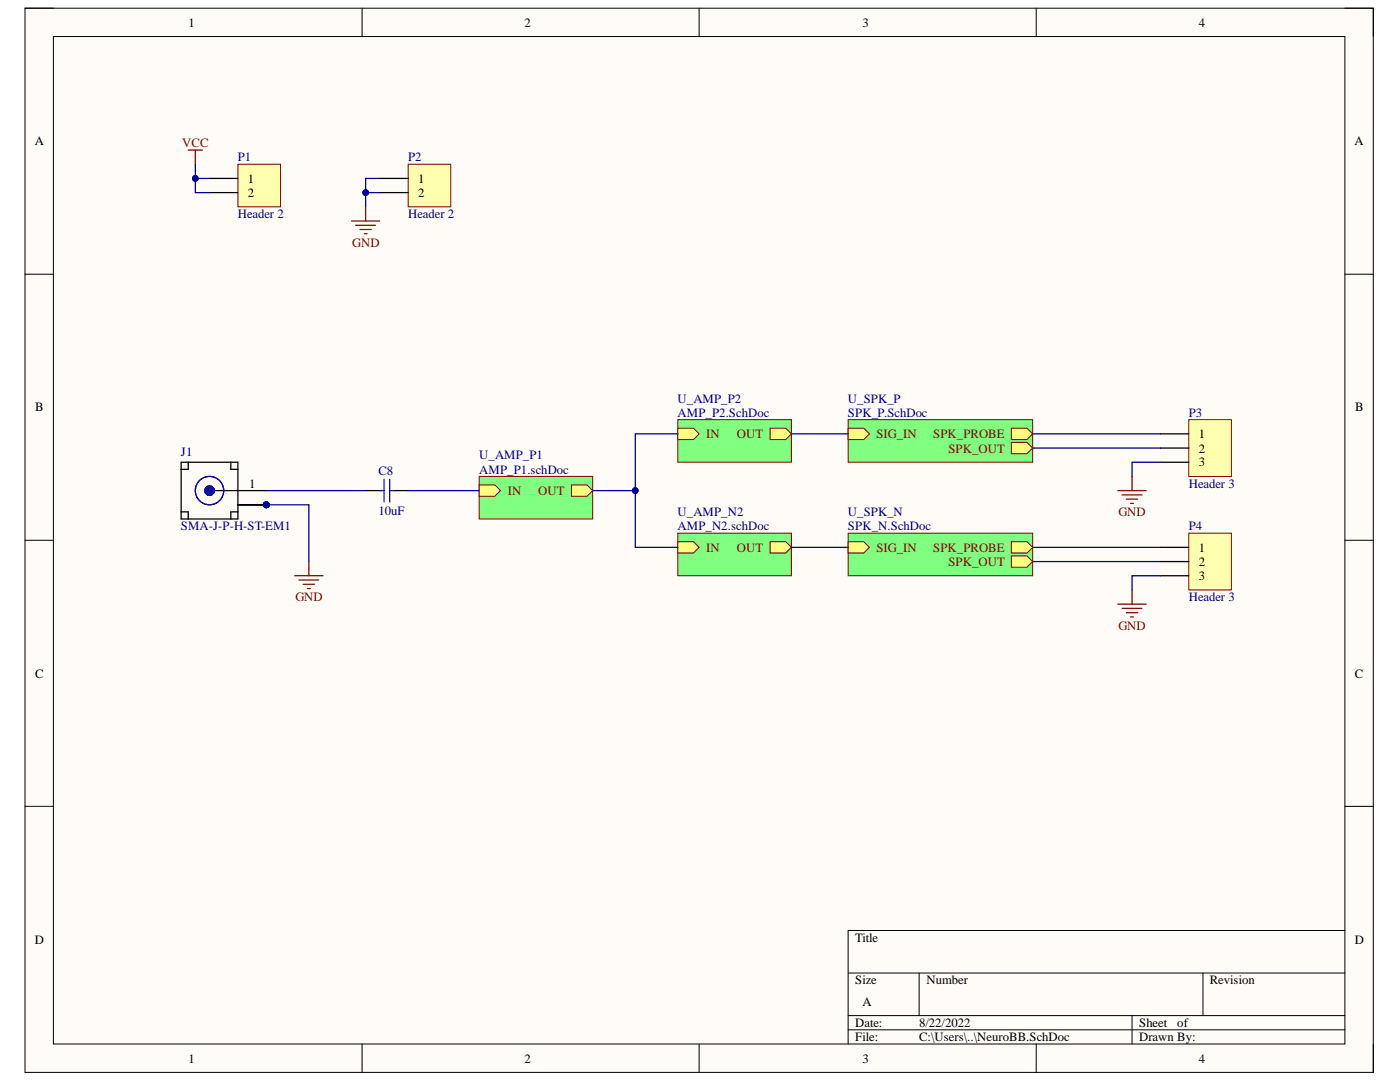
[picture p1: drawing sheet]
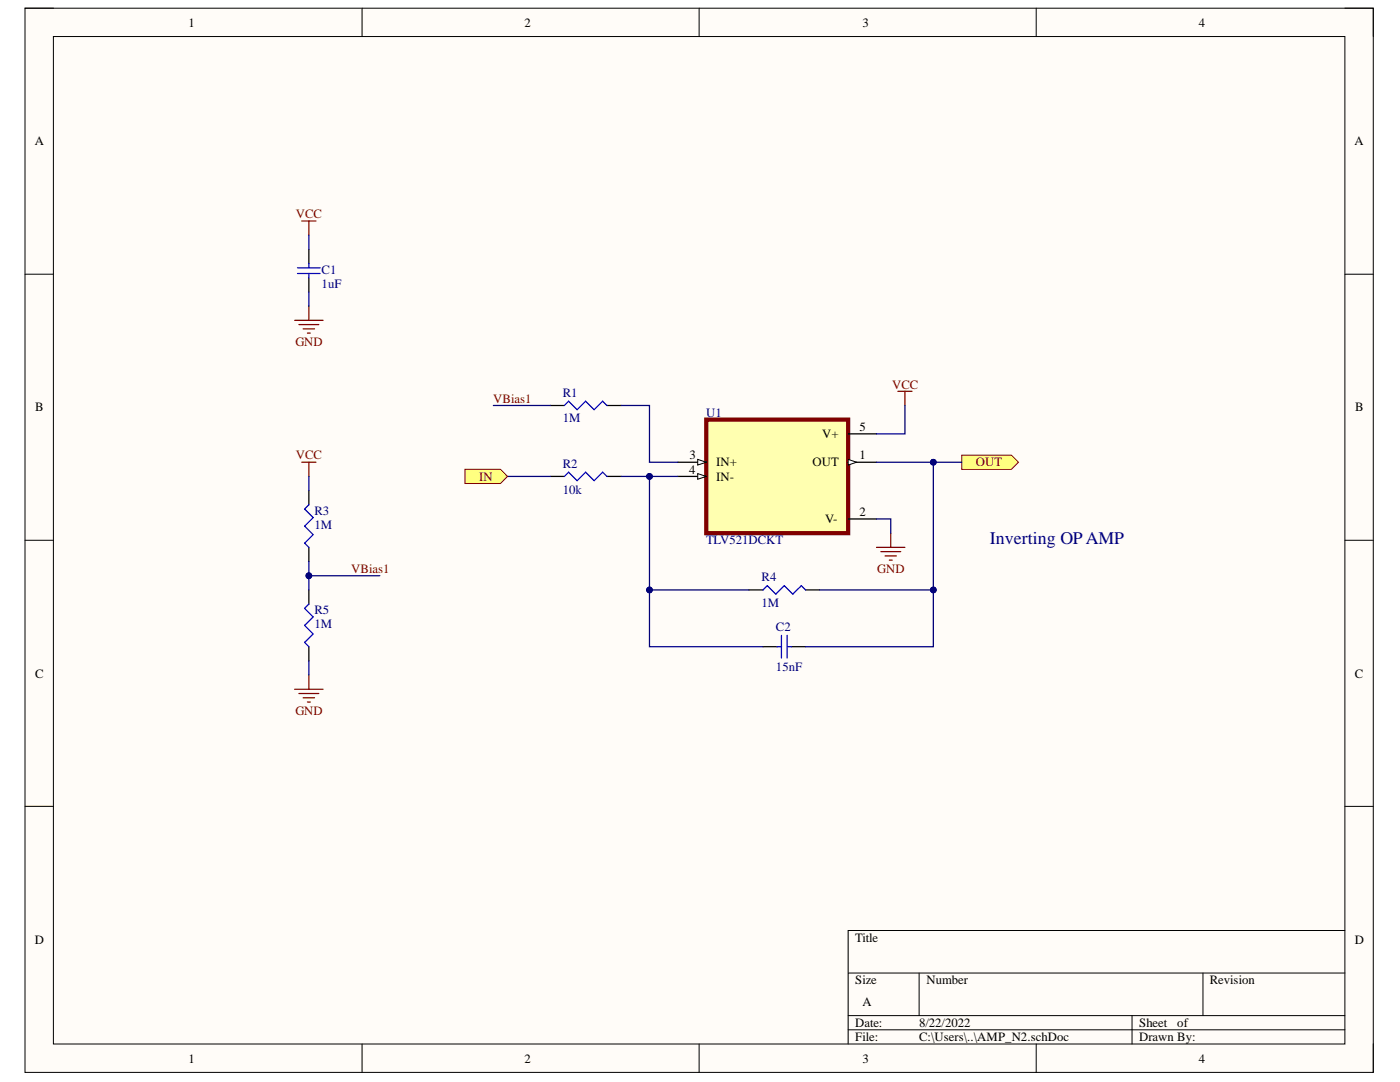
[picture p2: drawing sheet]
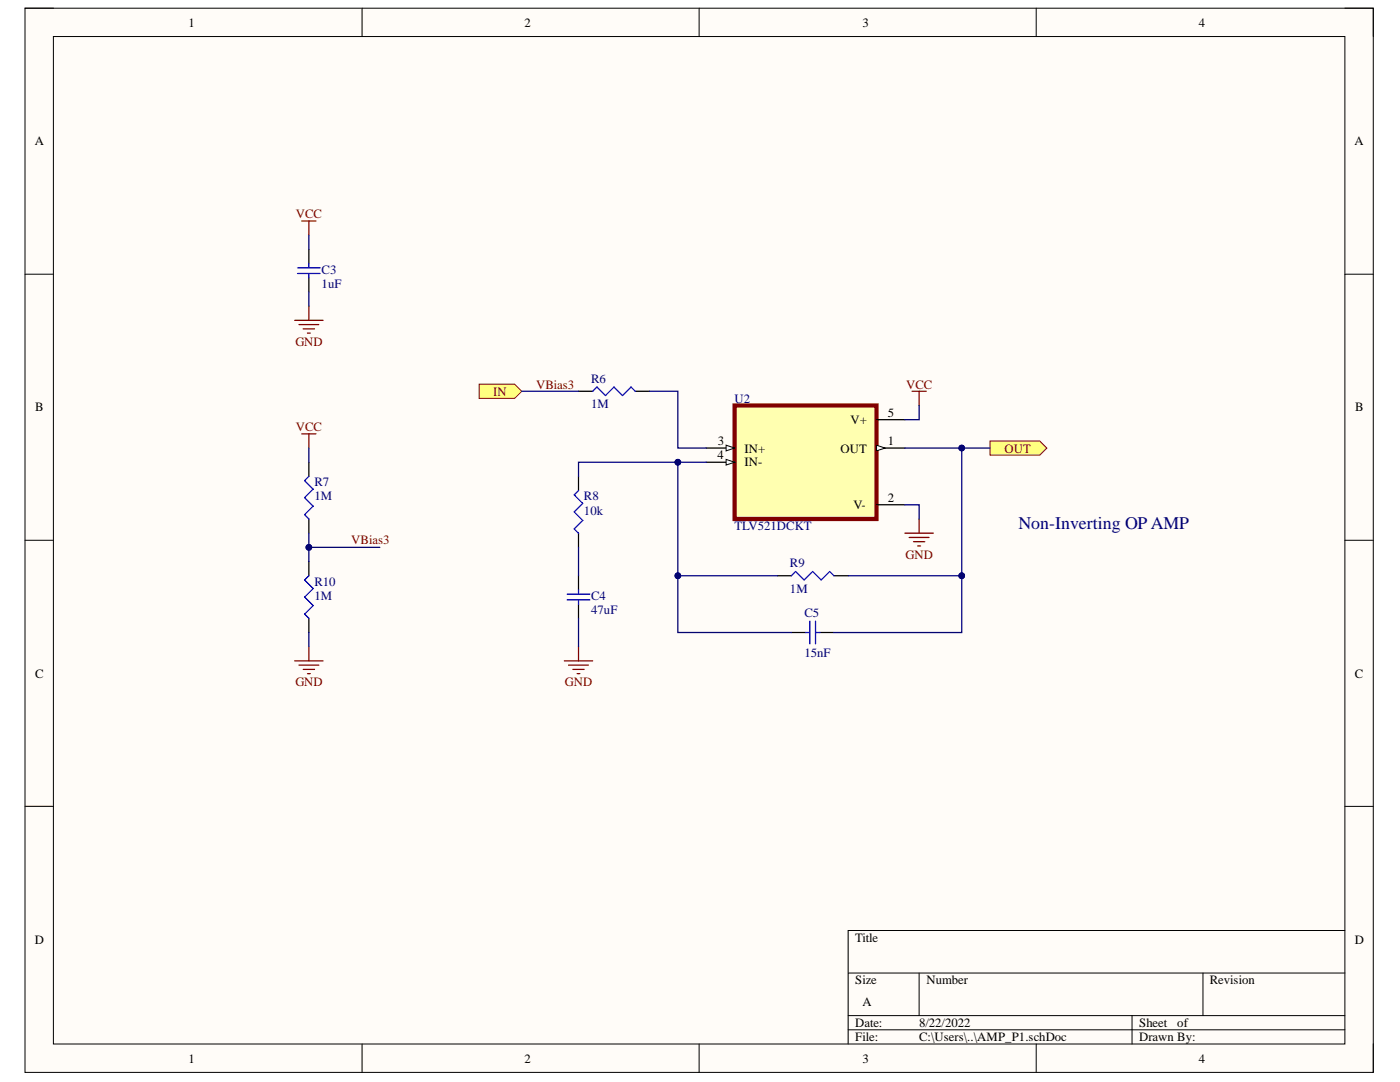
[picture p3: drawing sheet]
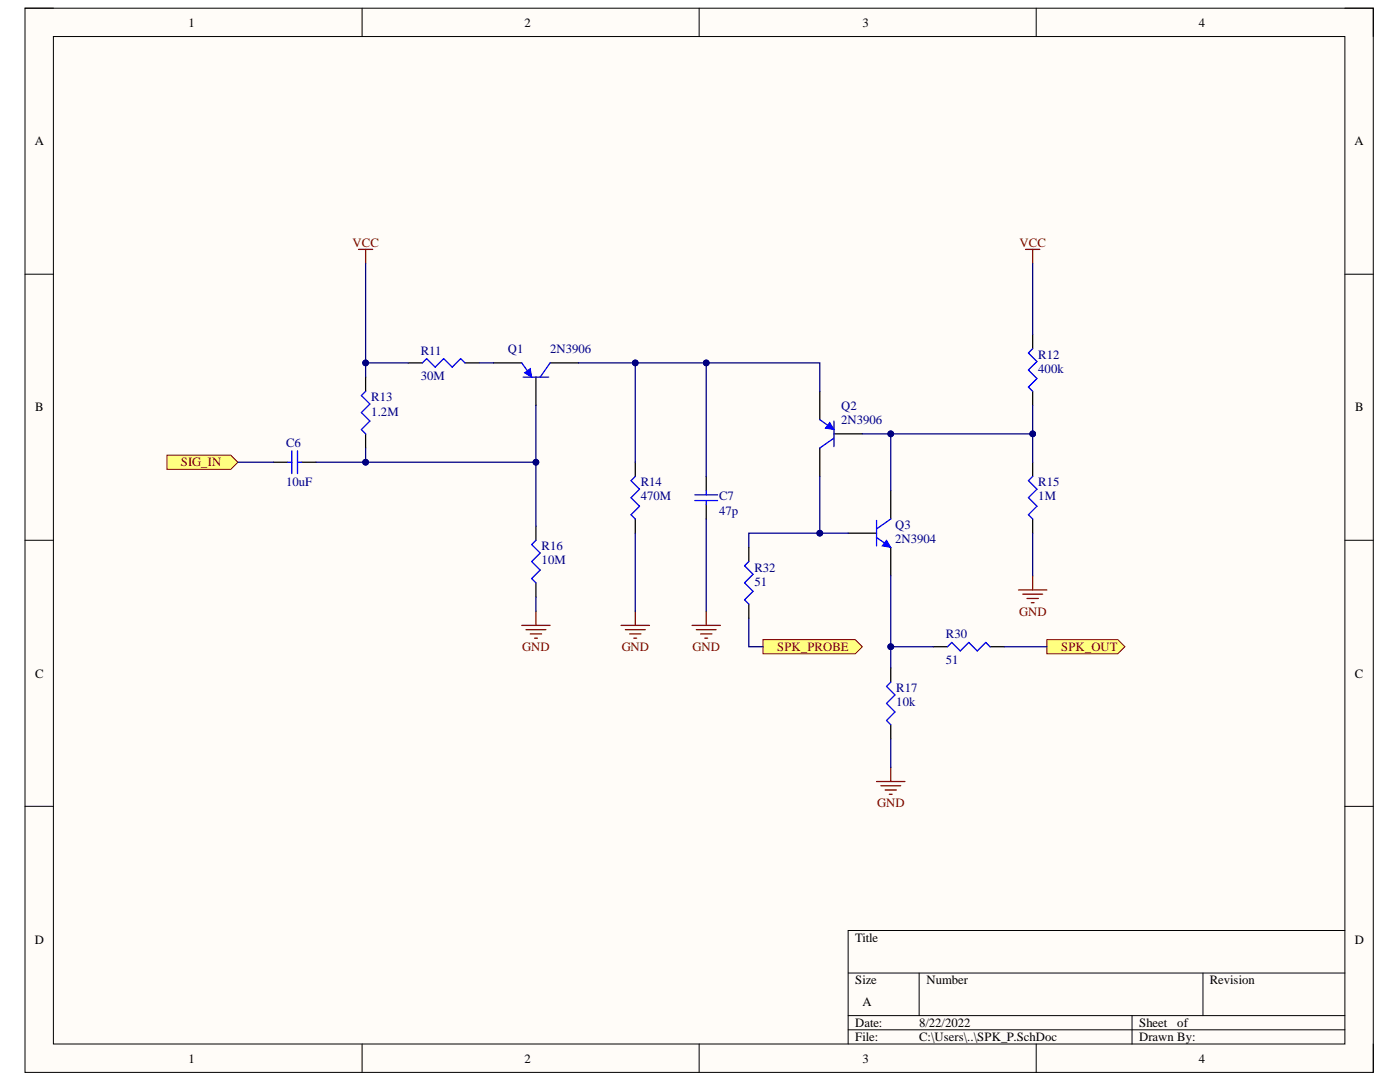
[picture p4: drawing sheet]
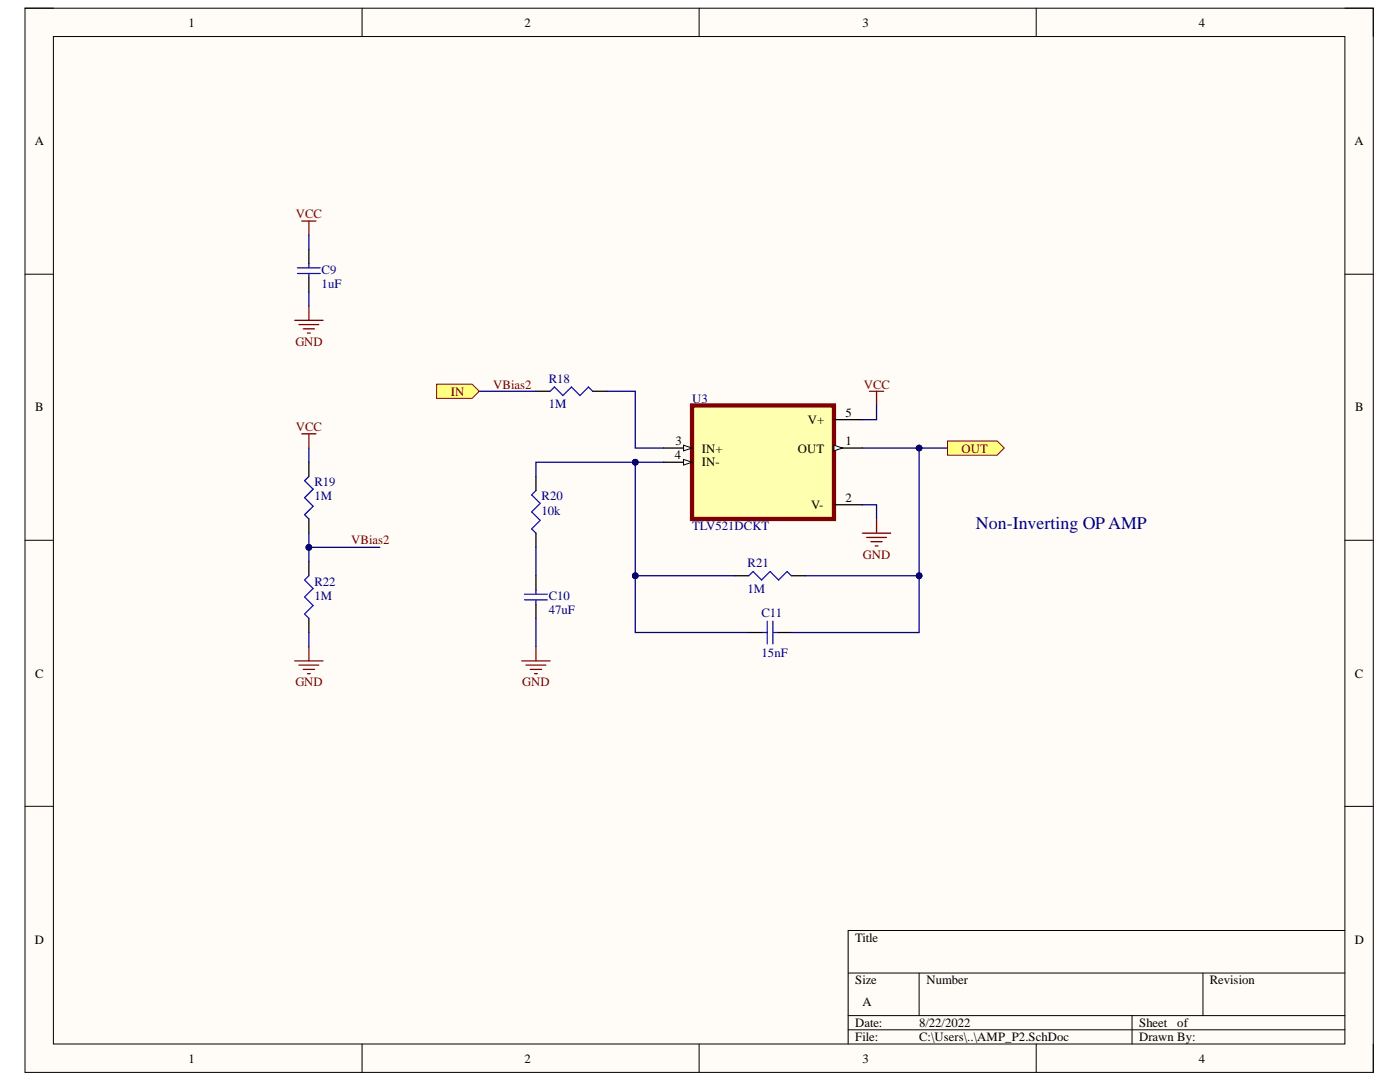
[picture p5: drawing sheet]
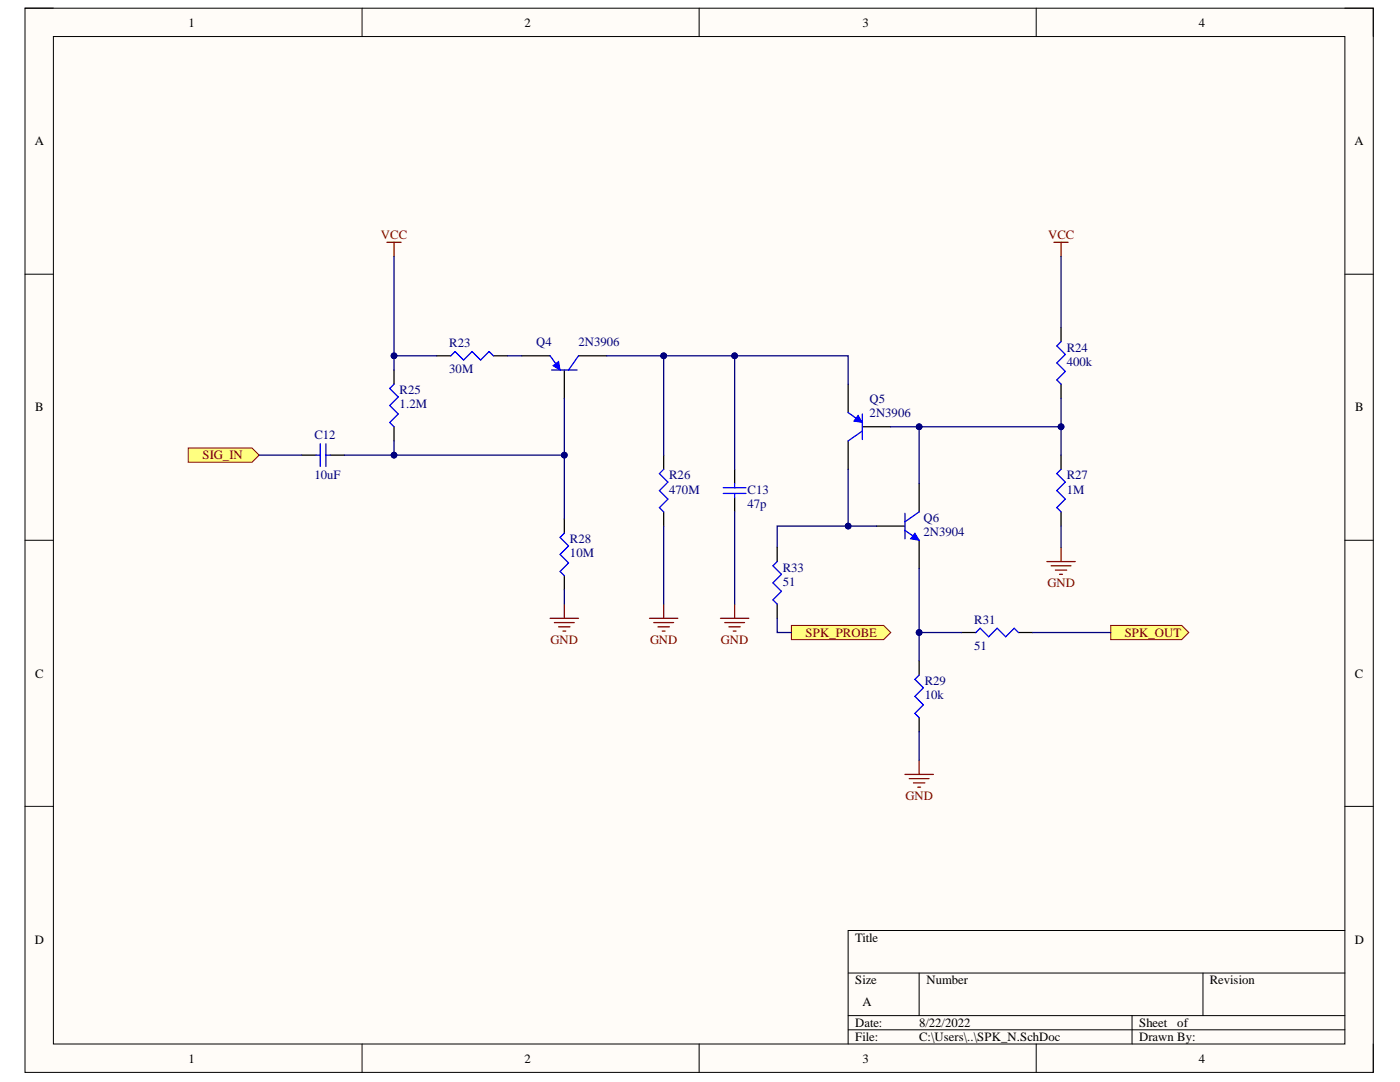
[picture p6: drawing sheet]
# Altium project NeuroBB.PrjPcb
6 sheets, 60 parts. Net scope: hierarchical (ports join the sheet entries above them; power ports are global).
Board file: NeuroBB_B.PcbDoc
Sheets:
  NeuroBB.SchDoc
    U_AMP_P1 = AMP_P1.schDoc
    U_AMP_N2 = AMP_N2.schDoc
    U_AMP_P2 = AMP_P2.SchDoc
    U_SPK_P = SPK_P.SchDoc
    U_SPK_N = SPK_N.SchDoc

## Sheet NeuroBB.SchDoc
size A; SheetNumber: 1; SheetTotal: 6

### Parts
C8  10uF  [SMD-0603]
J1  SMA-J-P-H-ST-EM1  [SMA-J-P-H-ST-EM1]
P1  Header 2  [HDR1X2]
P2  Header 2  [HDR1X2]
P3  Header 3  [HDR1X3]
P4  Header 3  [HDR1X3]

### Sub-sheets
U_AMP_N2 = AMP_N2.schDoc: OUT (out), IN (in)
U_AMP_P1 = AMP_P1.schDoc: OUT (out), IN (in)
U_AMP_P2 = AMP_P2.SchDoc: OUT (out), IN (in)
U_SPK_N = SPK_N.SchDoc: SPK_OUT (out), SIG_IN (in), SPK_PROBE (out)
U_SPK_P = SPK_P.SchDoc: SPK_OUT (out), SIG_IN (in), SPK_PROBE (out)

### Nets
GND: J1.2_1(GND) J1.2_2(GND) J1.3_1(GND) J1.3_2(GND) P2.1 P2.2 P3.3 P4.3
VCC: P1.1 P1.2
VBias2: sheet U_AMP_P1/OUT, sheet U_AMP_N2/IN, sheet U_AMP_P2/IN
VBias3: C8.2 ; sheet U_AMP_P1/IN
NetC2_2: sheet U_AMP_N2/OUT, sheet U_SPK_N/SIG_IN
NetC6_1: sheet U_AMP_P2/OUT, sheet U_SPK_P/SIG_IN
NetC8_1: C8.1 J1.1(SIGNAL)
NetP3_1: P3.1 ; sheet U_SPK_P/SPK_PROBE
NetP3_2: P3.2 ; sheet U_SPK_P/SPK_OUT
NetP4_1: P4.1 ; sheet U_SPK_N/SPK_PROBE
NetP4_2: P4.2 ; sheet U_SPK_N/SPK_OUT

## Sheet AMP_P1.schDoc
size A; SheetNumber: 3; SheetTotal: 6

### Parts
C3  1uF  [SMD-0603]
C4  47uF  [SMD-0603]
C5  15nF  [SMD-0603]
R6  1M  [SMD-0603]
R7  1M  [SMD-0603]
R8  10k  [SMD-0603]
R9  1M  [SMD-0603]
R10  1M  [SMD-0603]
U2  TLV521DCKT  [TLV521-SOT-5N]

### Ports
IN (in), OUT (out)

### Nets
GND: C3.1 C4.1 R10.1 U2.2(V-)
VCC: C3.2 R7.2 U2.5(V+)
VBias2: C5.2 R9.2 U2.1(OUT) ; port OUT
VBias3: R6.1 R7.1 R10.2 ; port IN
NetC4_2: C4.2 R8.1
NetC5_1: C5.1 R8.2 R9.1 U2.4(IN-)
NetR6_2: R6.2 U2.3(IN+)

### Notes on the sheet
- Non-Inverting OP AMP

## Sheet AMP_N2.schDoc
size A; SheetNumber: 2; SheetTotal: 6

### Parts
C1  1uF  [SMD-0603]
C2  15nF  [SMD-0603]
R1  1M  [SMD-0603]
R2  10k  [SMD-0603]
R3  1M  [SMD-0603]
R4  1M  [SMD-0603]
R5  1M  [SMD-0603]
U1  TLV521DCKT  [TLV521-SOT-5N]

### Ports
IN (in), OUT (out)

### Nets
GND: C1.1 R5.1 U1.2(V-)
VCC: C1.2 R3.2 U1.5(V+)
VBias1: R1.1 R3.1 R5.2
VBias2: R2.1 ; port IN
NetC2_1: C2.1 R2.2 R4.1 U1.4(IN-)
NetC2_2: C2.2 R4.2 U1.1(OUT) ; port OUT
NetR1_2: R1.2 U1.3(IN+)

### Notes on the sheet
- Inverting OP AMP

## Sheet AMP_P2.SchDoc
size A; SheetNumber: 5; SheetTotal: 6

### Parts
C9  1uF  [SMD-0603]
C10  47uF  [SMD-0603]
C11  15nF  [SMD-0603]
R18  1M  [SMD-0603]
R19  1M  [SMD-0603]
R20  10k  [SMD-0603]
R21  1M  [SMD-0603]
R22  1M  [SMD-0603]
U3  TLV521DCKT  [TLV521-SOT-5N]

### Ports
IN (in), OUT (out)

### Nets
GND: C9.1 C10.1 R22.1 U3.2(V-)
VCC: C9.2 R19.2 U3.5(V+)
VBias2: R18.1 R19.1 R22.2 ; port IN
NetC6_1: C11.2 R21.2 U3.1(OUT) ; port OUT
NetC10_2: C10.2 R20.1
NetC11_1: C11.1 R20.2 R21.1 U3.4(IN-)
NetR18_2: R18.2 U3.3(IN+)

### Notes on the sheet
- Non-Inverting OP AMP

## Sheet SPK_P.SchDoc
size A; SheetNumber: 4; SheetTotal: 6; SPICEModelCacheEZHXWKXH: <root> / <DocumentId>EZHXWKXH</DocumentId> / <CacheFrame Number="0"> / <Model Name="2n3904" Kind="MDL"> / <Text>*2N3904 / *Si 310mW  40V 200mA 300MHz pkg:TO-92B 1,2,3 / .MODEL 2N3904 NPN(IS=1.4E-14 BF=300 VAF=100 IKF=0.025 ISE=3E-13 / + BR=7.5 RC=2.4 CJE=4.5E-12 TF=4E-10 CJC=3.5E-12 TR=2.1E-8 XTB=1.5 KF=9E-16 )</Text> / </Model> / <Model Name="2n3906" Kind="MDL"> / <Text>*2N3906 / *Si 310mW  40V 200mA 250MHz pkg:TO-92B 1,2,3 / .MODEL 2N3906 PNP(IS=4E-14 BF=400 VAF=50 IKF=0.02 ISE=7E-15 NE=1.16 / + BR=7.5 RC=2.4 CJE=6.3E-12 VJE=0.75 TF=5E-10 CJC=5.8E-12 VJC=0.75 TR=2.3E-8 / + VJS=0.75 XTB=1.5 KF=6E-16 )</Text> / </Model> / </CacheFrame> / </root>

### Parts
C6  10uF  [SMD-0603]
C7  47p  [SMD-0603]
Q1  2N3906  [TO-92A]
Q2  2N3906  [TO-92A]
Q3  2N3904  [TO-92A]
R11  30M  [SMD-0603]
R12  400k  [SMD-0603]
R13  1.2M  [SMD-0603]
R14  470M  [SMD-0603]
R15  1M  [SMD-0603]
R16  10M  [SMD-0603]
R17  10k  [SMD-0603]
R30  51  [SMD-0603]
R32  51  [SMD-0603]

### Ports
SIG_IN (in), SPK_OUT (out), SPK_PROBE (out)

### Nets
GND: C7.1 R14.1 R15.1 R16.1 R17.1
VCC: R11.1 R12.2 R13.2
NetC6_1: C6.1 ; port SIG_IN
NetC6_2: C6.2 Q1.2(B) R13.1 R16.2
NetC7_2: C7.2 Q1.3(C) Q2.1(E) R14.2
NetP3_1: R32.1 ; port SPK_PROBE
NetP3_2: R30.2 ; port SPK_OUT
NetQ1_1: Q1.1(E) R11.2
NetQ2_2: Q2.2(B) Q3.3(C) R12.1 R15.2
NetQ2_3: Q2.3(C) Q3.2(B) R32.2
NetQ3_1: Q3.1(E) R17.2 R30.1

## Sheet SPK_N.SchDoc
size A; SheetNumber: 6; SheetTotal: 6; SPICEModelCacheWYKAUUDH: <root> / <DocumentId>WYKAUUDH</DocumentId> / <CacheFrame Number="0"> / <Model Name="2n3904" Kind="MDL"> / <Text>*2N3904 / *Si 310mW  40V 200mA 300MHz pkg:TO-92B 1,2,3 / .MODEL 2N3904 NPN(IS=1.4E-14 BF=300 VAF=100 IKF=0.025 ISE=3E-13 / + BR=7.5 RC=2.4 CJE=4.5E-12 TF=4E-10 CJC=3.5E-12 TR=2.1E-8 XTB=1.5 KF=9E-16 )</Text> / </Model> / <Model Name="2n3906" Kind="MDL"> / <Text>*2N3906 / *Si 310mW  40V 200mA 250MHz pkg:TO-92B 1,2,3 / .MODEL 2N3906 PNP(IS=4E-14 BF=400 VAF=50 IKF=0.02 ISE=7E-15 NE=1.16 / + BR=7.5 RC=2.4 CJE=6.3E-12 VJE=0.75 TF=5E-10 CJC=5.8E-12 VJC=0.75 TR=2.3E-8 / + VJS=0.75 XTB=1.5 KF=6E-16 )</Text> / </Model> / </CacheFrame> / </root>

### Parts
C12  10uF  [SMD-0603]
C13  47p  [SMD-0603]
Q4  2N3906  [TO-92A]
Q5  2N3906  [TO-92A]
Q6  2N3904  [TO-92A]
R23  30M  [SMD-0603]
R24  400k  [SMD-0603]
R25  1.2M  [SMD-0603]
R26  470M  [SMD-0603]
R27  1M  [SMD-0603]
R28  10M  [SMD-0603]
R29  10k  [SMD-0603]
R31  51  [SMD-0603]
R33  51  [SMD-0603]

### Ports
SIG_IN (in), SPK_OUT (out), SPK_PROBE (out)

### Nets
GND: C13.1 R26.1 R27.1 R28.1 R29.1
VCC: R23.1 R24.2 R25.2
NetC2_2: C12.1 ; port SIG_IN
NetC12_2: C12.2 Q4.2(B) R25.1 R28.2
NetC13_2: C13.2 Q4.3(C) Q5.1(E) R26.2
NetP4_1: R33.1 ; port SPK_PROBE
NetP4_2: R31.2 ; port SPK_OUT
NetQ4_1: Q4.1(E) R23.2
NetQ5_2: Q5.2(B) Q6.3(C) R24.1 R27.2
NetQ5_3: Q5.3(C) Q6.2(B) R33.2
NetQ6_1: Q6.1(E) R29.2 R31.1

## Nets that join several sheets
GND: NeuroBB (8 pins), AMP_P1 (C3.1 C4.1 R10.1 U2.2), AMP_N2 (C1.1 R5.1 U1.2), AMP_P2 (C9.1 C10.1 R22.1 U3.2), SPK_P (5 pins), SPK_N (5 pins)
VCC: NeuroBB (P1.1 P1.2), AMP_P1 (C3.2 R7.2 U2.5), AMP_N2 (C1.2 R3.2 U1.5), AMP_P2 (C9.2 R19.2 U3.5), SPK_P (R11.1 R12.2 R13.2), SPK_N (R23.1 R24.2 R25.2)
NetC2_2: AMP_N2 (C2.2 R4.2 U1.1), SPK_N (C12.1)
NetC6_1: AMP_P2 (C11.2 R21.2 U3.1), SPK_P (C6.1)
NetP3_1: NeuroBB (P3.1), SPK_P (R32.1)
NetP3_2: NeuroBB (P3.2), SPK_P (R30.2)
NetP4_1: NeuroBB (P4.1), SPK_N (R33.1)
NetP4_2: NeuroBB (P4.2), SPK_N (R31.2)
VBias2: AMP_P1 (C5.2 R9.2 U2.1), AMP_N2 (R2.1), AMP_P2 (R18.1 R19.1 R22.2)
VBias3: NeuroBB (C8.2), AMP_P1 (R6.1 R7.1 R10.2)
